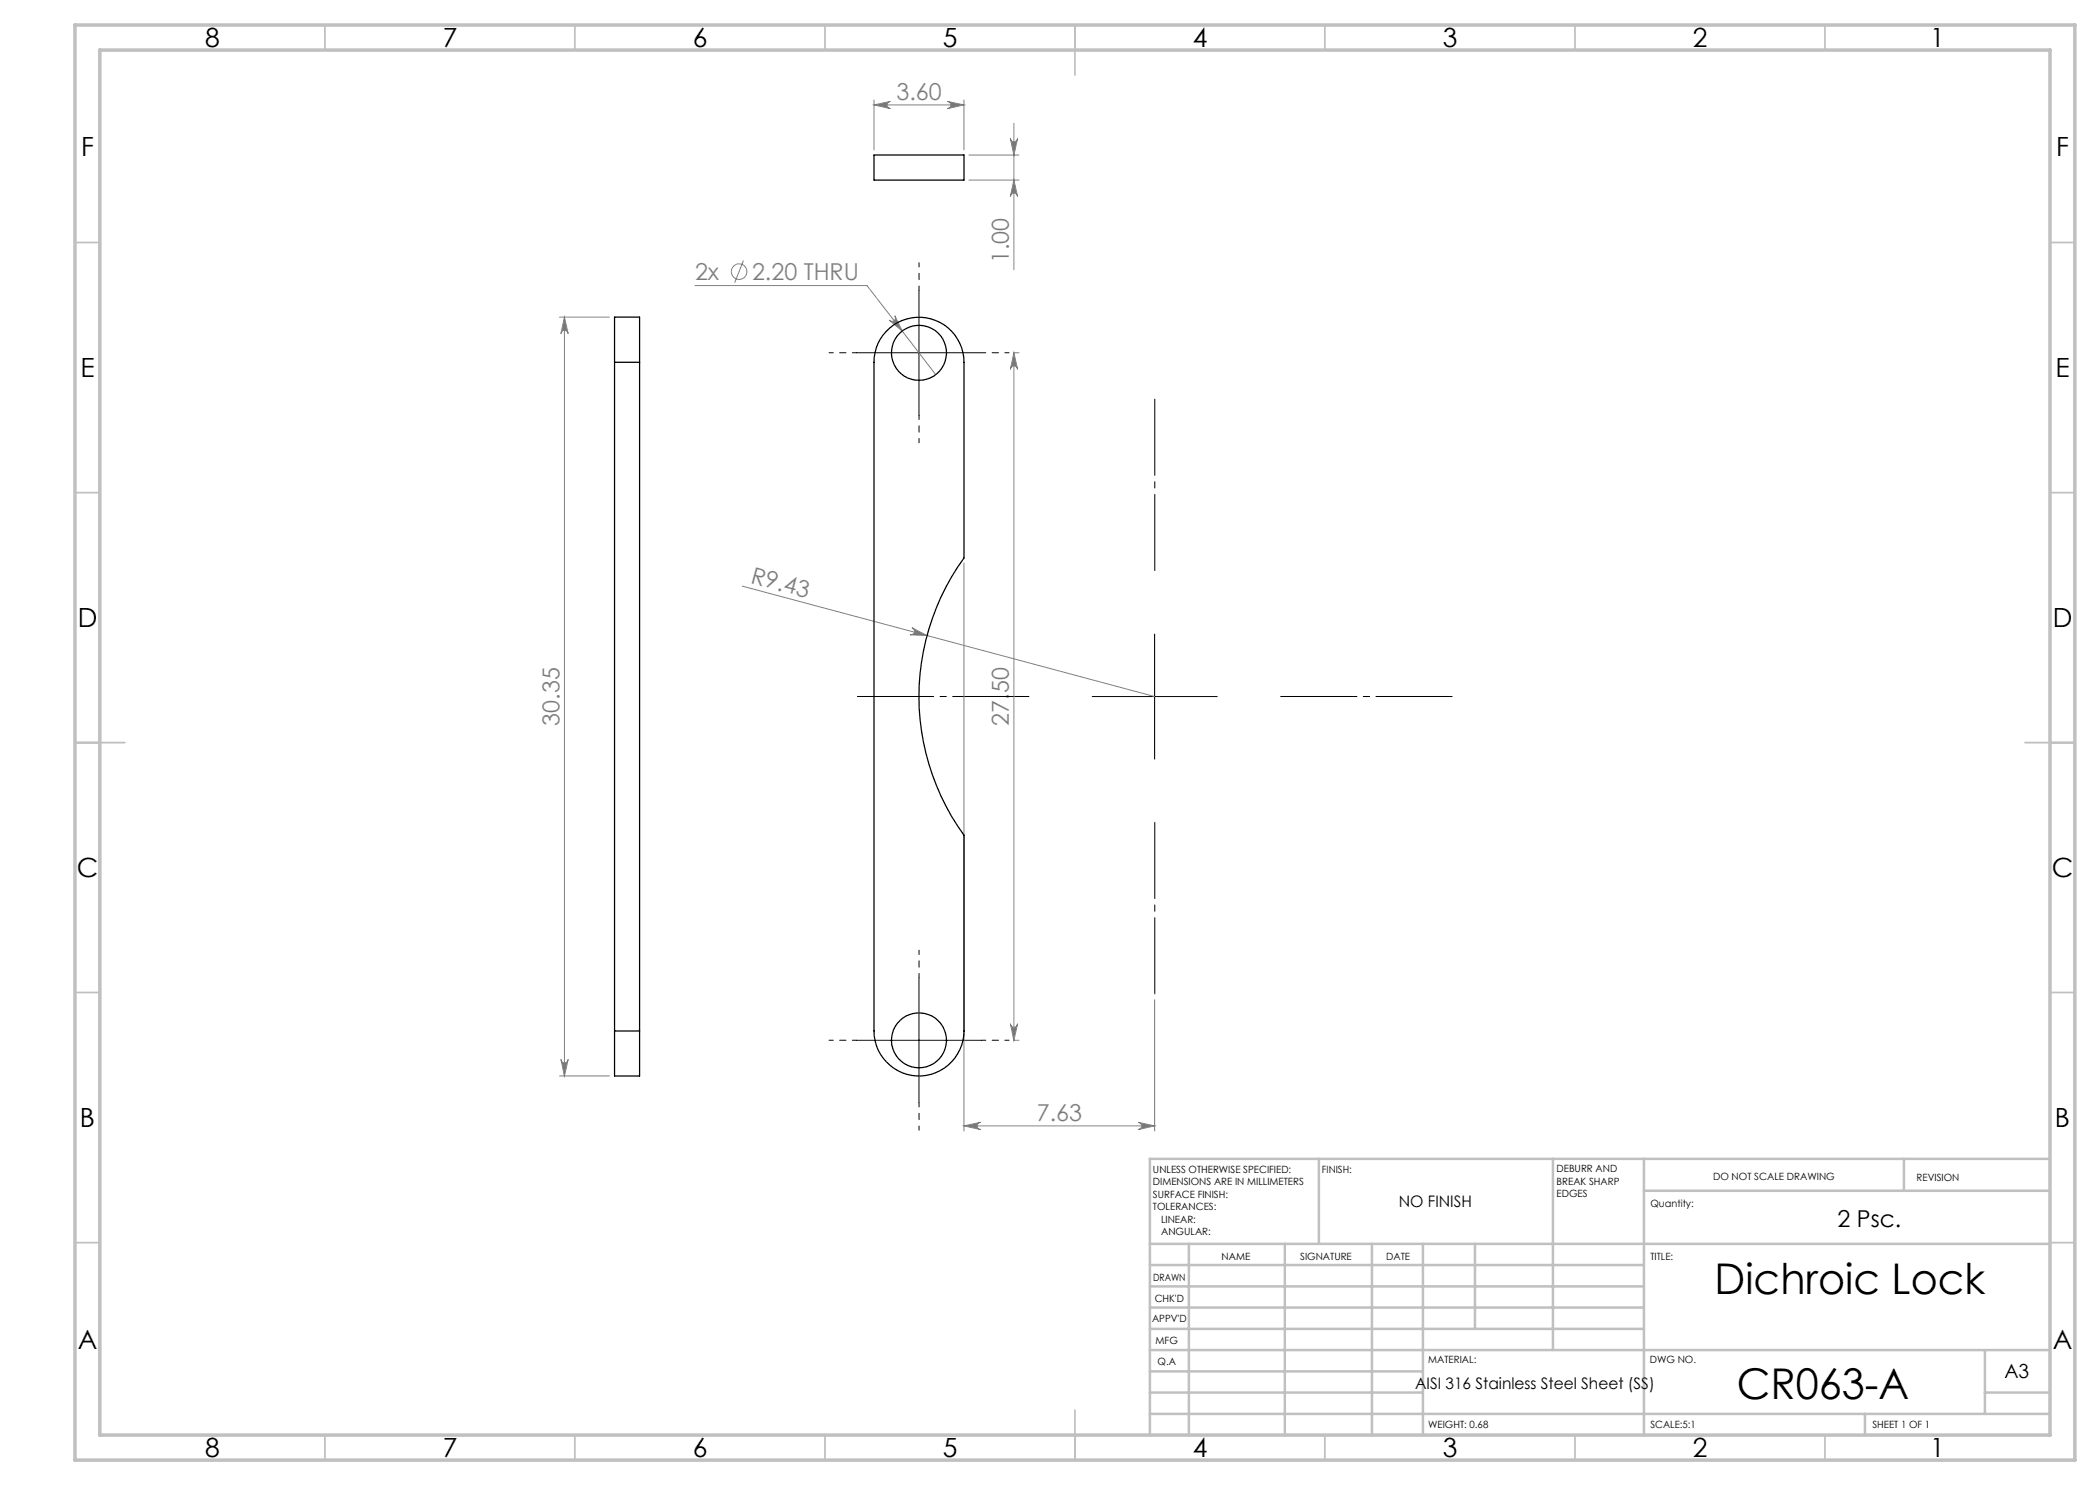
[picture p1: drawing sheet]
<svg xmlns="http://www.w3.org/2000/svg" width="420mm" height="297mm" viewBox="0 0 420 297" stroke-linecap="round" stroke-linejoin="round" font-family="sans-serif">
<g fill="none" stroke="#c0c0c0" stroke-width=".35">
<path d="M65 5v5M115 5v5M165 5v5M215 5v10M265 5v5M315 5v5M365 5v5M15 48.5h5M410 48.5h5M15 98.5h5M410 98.5h5M15 148.5h10"/>
<path d="M405 148.5h10M15 198.5h5M410 198.5h5M15 248.5h5M410 248.5h5M65 287v5M115 287v5M165 287v5M215 282v10M265 287v5M315 287v5M365 287v5"/>
</g>
<g fill="none" stroke="#c0c0c0" stroke-width=".5">
<path d="M263.8 231.8v17M310.6 231.8v38.2M328.8 231.8v55.2M328.8 238.2h81.2M380.8 231.8v6.4M410 231.8h-180v55.2M230 248.8h180M230 257.3h98.8M230 253h98.8M237.8 248.8v38.2M257 248.8v38.2M274.4 248.8v38.2"/>
<path d="M284.6 248.8v38.2M295 248.8v17M230 265.8h98.8M230 261.5h98.8M230 278.5h54.6M230 274.3h54.6M230 270h180M397 278.5h13M397 270v12.8M230 282.8h180M373 282.8v4.2"/>
</g>
<path d="M15 5h400v287h-400zM20 10h390v277h-390z" fill="none" stroke="#c0c0c0" stroke-width=".7"/>
<g fill="none" stroke="#808080" stroke-width=".2">
<path d="M174.8 20v10M192.8 20v10M174.8 21h18M174.8 21l3.3-.7a.72 .72 0 0 0-.7 .7 .72 .72 0 0 0 .7 .7zM189.5 20.3l3.3 .7-3.3 .7a.72 .72 0 0 0 .7-.7 .72 .72 0 0 0-.7-.7zM193.8 36h10M193.8 31h10M202.1 27.7a.72 .72 0 0 0 .7 .7 .72 .72 0 0 0 .7-.7l-.7 3.3zM202.8 24.7v29.3M202.8 36l.7 3.3a.72 .72 0 0 0-.7-.7 .72 .72 0 0 0-.7 .7zM139 57.1h34.4l13.7 17.8M148.7 52.1l-1.8 4.4"/>
<path d="M111.9 63.4h10M112.9 63.4v151.8M112.9 63.4l.7 3.3a.72 .72 0 0 0-.7-.6 .72 .72 0 0 0-.7 .6zM177.8 64a.72 .72 0 0 0 1 .1 .72 .72 0 0 0 .2-1l1.4 3.1zM202.8 70.6l.7 3.3a.72 .72 0 0 0-.7-.7 .72 .72 0 0 0-.7 .7zM203.8 70.6h-1v137.5h1M148.4 117.2l82.5 22.1M192.8 112.6v113.6M182.4 125.6l3 1.5-3.4-.1a.73 .73 0 0 0 .9-.6 .73 .73 0 0 0-.5-.8zM230.9 200v26.2M111.9 215.2h10M112.2 211.9a.72 .72 0 0 0 .7 .7 .72 .72 0 0 0 .7-.7l-.7 3.3z"/>
<path d="M202.1 204.7a.72 .72 0 0 0 .7 .8 .72 .72 0 0 0 .7-.8l-.7 3.4zM192.8 225.2h38.1M192.8 225.2l3.3-.7a.72 .72 0 0 0-.7 .7 .72 .72 0 0 0 .7 .7zM227.6 224.5l3.3 .7-3.3 .7a.72 .72 0 0 0 .7-.7 .72 .72 0 0 0-.7-.7z"/>
<circle cx="147.8" cy="54.3" r="1.55"/>
</g>
<path d="M183.8 58v-5.5M171.3 70.5h-5.5M196.3 70.5h5.5M183.8 83v5.5M183.8 195.5v-5.5M171.3 208h-5.5M196.3 208h5.5M183.8 220.5v5.5" fill="none" stroke="#000" stroke-width=".2" stroke-dasharray="15.2 1.3 1.3 1.3" stroke-dashoffset="14.4"/>
<path d="M231 114.3v-34.7M206 139.3h-34.7M256 139.3h34.6M231 164.3v34.6" fill="none" stroke="#000" stroke-width=".2" stroke-dasharray="15.2 1.3 1.3 1.3" stroke-dashoffset="-.2"/>
<path d="M183.8 58.1v25M171.3 70.6h25M218.4 139.3h25.1M230.9 126.8v25M183.8 195.6v25M171.3 208.1h25" fill="none" stroke="#000" stroke-width=".2"/>
<g fill="#808080">
<path d="M182.4 125.6l3 1.5-3.4-.1a.73 .73 0 0 0 .9-.6 .73 .73 0 0 0-.5-.8z"/>
<path d="M177.8 64a.72 .72 0 0 0 1 .1 .72 .72 0 0 0 .2-1l1.4 3.1z"/>
<path d="M227.6 224.5l3.3 .7-3.3 .7a.72 .72 0 0 0 .7-.7 .72 .72 0 0 0-.7-.7zM192.8 225.2l3.3-.7a.72 .72 0 0 0-.7 .7 .72 .72 0 0 0 .7 .7zM189.5 20.3l3.3 .7-3.3 .7a.72 .72 0 0 0 .7-.7 .72 .72 0 0 0-.7-.7zM174.8 21l3.3-.7a.72 .72 0 0 0-.7 .7 .72 .72 0 0 0 .7 .7z"/>
<path d="M202.8 36l.7 3.3a.72 .72 0 0 0-.7-.7 .72 .72 0 0 0-.7 .7zM202.1 27.7a.72 .72 0 0 0 .7 .7 .72 .72 0 0 0 .7-.7l-.7 3.3z"/>
<path d="M202.8 70.6l.7 3.3a.72 .72 0 0 0-.7-.7 .72 .72 0 0 0-.7 .7zM202.1 204.7a.72 .72 0 0 0 .7 .8 .72 .72 0 0 0 .7-.8l-.7 3.4zM112.9 63.4l.7 3.3a.72 .72 0 0 0-.7-.6 .72 .72 0 0 0-.7 .6zM112.2 211.9a.72 .72 0 0 0 .7 .7 .72 .72 0 0 0 .7-.7l-.7 3.3z"/>
</g>
<g fill="none" stroke="#000" stroke-width=".25">
<path d="M174.8 31h18v5h-18zM122.9 72.5v-9.1h5v9.1M122.9 72.5h5M122.9 72.5v133.7M127.9 72.5v133.7M177.3 66.2a9 9 0 0 1 9.8-2.1 9 9 0 0 1 5.7 8.4v39.1a47.2 47.2 0 0 0 0 55.4v39.2a9 9 0 0 1-9 9 9 9 0 0 1-9-9v-133.7a8.8 8.8 0 0 1 2.5-6.3zM122.9 206.2v9h5v-9M122.9 206.2h5"/>
<circle cx="183.8" cy="70.6" r="5.5"/>
<circle cx="183.8" cy="208.1" r="5.5"/>
</g>
<g font-size="8.5">
<text x="342.9" y="258.8">Dichroic Lock</text>
<text x="347.4" y="279.7">CR063-A</text>
</g>
<g font-size="5.3">
<text x="41" y="9.5">8</text>
<text x="88.5" y="9.5">7</text>
<text x="138.5" y="9.5">6</text>
<text x="188.5" y="9.5">5</text>
<text x="238.5" y="9.5">4</text>
<text x="288.5" y="9.5">3</text>
<text x="338.5" y="9.5">2</text>
<text x="386" y="9.5">1</text>
<text x="16.2" y="31.3">F</text>
<text x="411.2" y="31.3">F</text>
<text x="16.1" y="75.5">E</text>
<text x="411.1" y="75.5">E</text>
<text x="15.5" y="125.5">D</text>
<text x="410.5" y="125.5">D</text>
<text x="15.4" y="175.5">C</text>
<text x="410.4" y="175.5">C</text>
<text x="16" y="225.5">B</text>
<text x="411" y="225.5">B</text>
<text x="15.5" y="269.8">A</text>
<text x="410.5" y="269.8">A</text>
<text x="41" y="291.5">8</text>
<text x="88.5" y="291.5">7</text>
<text x="138.5" y="291.5">6</text>
<text x="188.5" y="291.5">5</text>
<text x="238.5" y="291.5">4</text>
<text x="288.5" y="291.5">3</text>
<text x="338.5" y="291.5">2</text>
<text x="386" y="291.5">1</text>
</g>
<g font-size="4.7" fill="#808080">
<text x="179.3" y="20">3.60</text>
<text x="201.8" y="52.7" transform="rotate(-90 201.8 52.7)">1.00</text>
<text x="139" y="56">2x</text>
<text x="150.4" y="56">2.20 THRU</text>
<text x="150" y="116.6" transform="rotate(15 150 116.6)">R9.43</text>
<text x="111.9" y="145.1" transform="rotate(-90 111.9 145.1)">30.35</text>
<text x="201.8" y="145.1" transform="rotate(-90 201.8 145.1)">27.50</text>
<text x="207.4" y="224.2">7.63</text>
</g>
<text font-size="4.7" x="367.5" y="245.4">2 Psc.</text>
<text font-size="3.9" x="400.9" y="275.5">A3</text>
<g font-size="3.2">
<text x="279.8" y="241.4">NO FINISH</text>
<text x="283" y="277.9">AISI 316 Stainless Steel Sheet (SS)</text>
</g>
<g font-size="2">
<text x="230.6" y="234.6">UNLESS OTHERWISE SPECIFIED:</text>
<text x="230.6" y="237.1">DIMENSIONS ARE IN MILLIMETERS</text>
<text x="230.6" y="239.6">SURFACE FINISH:</text>
<text x="264.4" y="234.6">FINISH:</text>
<text x="311.3" y="234.5">DEBURR AND</text>
<text x="311.3" y="237">BREAK SHARP</text>
<text x="311.3" y="239.5">EDGES</text>
<text x="342.6" y="236">DO NOT SCALE DRAWING</text>
<text x="383.3" y="236.2">REVISION</text>
<text x="230.6" y="242.1">TOLERANCES:</text>
<text x="232.2" y="244.6">LINEAR:</text>
<text x="330.1" y="241.4">Quantity:</text>
<text x="232.2" y="247.1">ANGULAR:</text>
<text x="244.3" y="252">NAME</text>
<text x="260" y="251.9">SIGNATURE</text>
<text x="277.2" y="251.9">DATE</text>
<text x="330.1" y="251.9">TITLE:</text>
<text x="230.6" y="256.1">DRAWN</text>
<text x="230.9" y="260.3">CHK'D</text>
<text x="230.4" y="264.4">APPV'D</text>
<text x="231.1" y="268.8">MFG</text>
<text x="231.5" y="273">Q.A</text>
<text x="285.6" y="272.5">MATERIAL:</text>
<text x="330" y="272.5">DWG NO.</text>
<text x="285.6" y="285.5">WEIGHT: 0.68</text>
<text x="330.1" y="285.6">SCALE:5:1</text>
<text x="374.5" y="285.6">SHEET 1 OF 1</text>
</g>
</svg>
